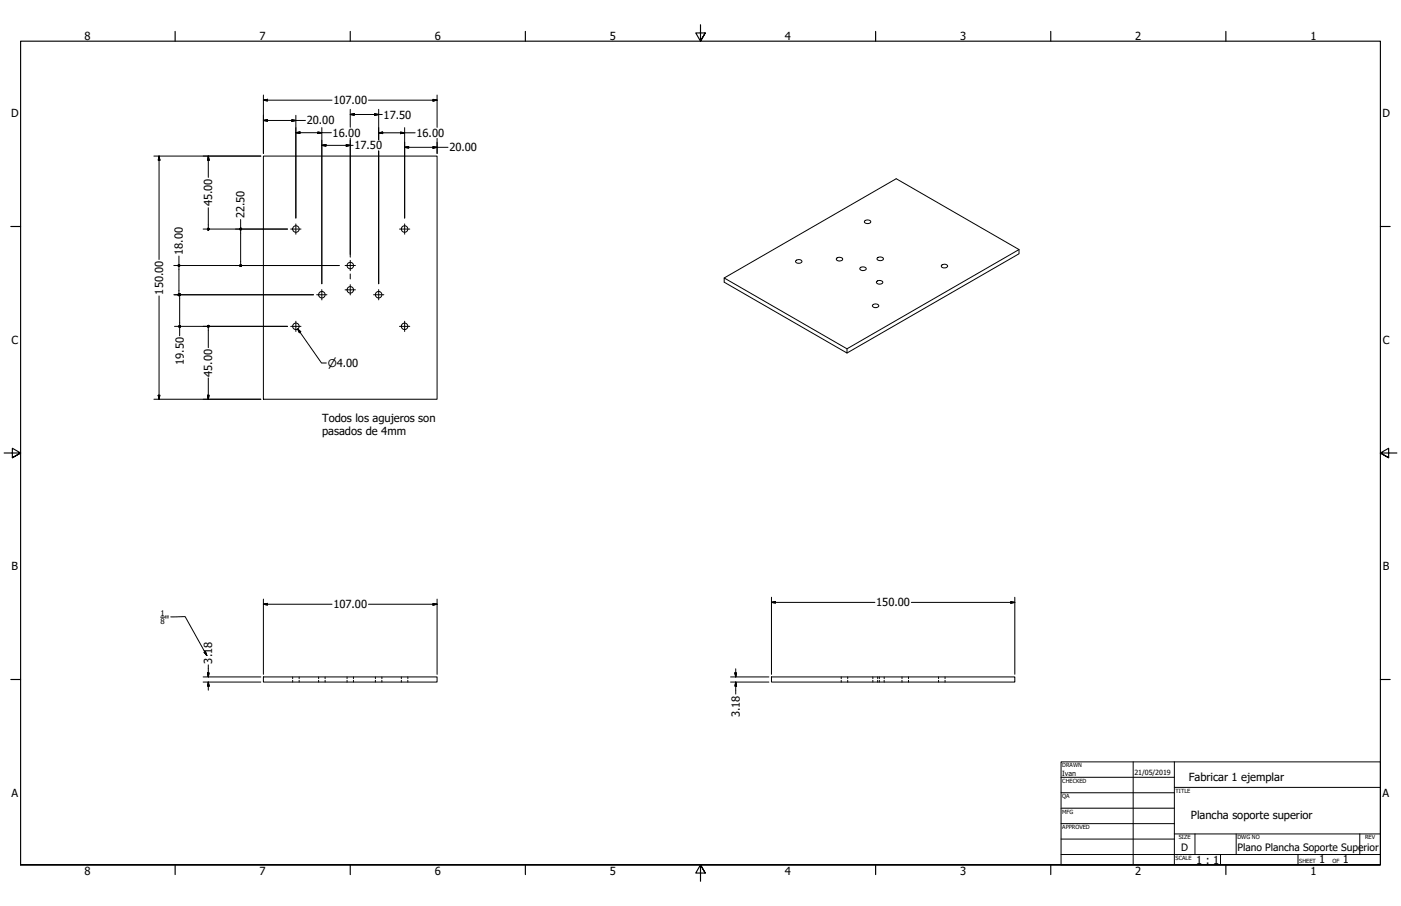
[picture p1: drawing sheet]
<svg xmlns="http://www.w3.org/2000/svg" width="864mm" height="559mm" viewBox="0 0 864 559" stroke-linecap="round" stroke-linejoin="round" font-family="sans-serif">
<!-- layer: Visible (ANSI) -->
<g fill="none" stroke="#000" stroke-width=".62">
<path d="M162 96h107v150h-107zM533 136a1.9 1.9 0 0 1 2-1 1.9 1.9 0 0 1 1 2l-2 1zM516 159h2l1 1a1.9 1.9 0 0 1-2 1 1.9 1.9 0 0 1-1-2zM541 159l2-1 2 1a1.9 1.9 0 0 1-2 2 1.9 1.9 0 0 1-2-2zM628 154l-106 61v3l-76-44v-3l76 44M446 171l106-61 76 44v3l-106 61M490 161a1.9 1.9 0 0 1 3-1 1.9 1.9 0 0 1 1 2h-3zM531 165h1h2a2 2 0 0 1-2 2 2 2 0 0 1-2-2zM540 174l2-1 2 1a1.9 1.9 0 0 1-2 1 1.9 1.9 0 0 1-2-1zM580 164a1.9 1.9 0 0 1 2-1 1.9 1.9 0 0 1 2 2h-3zM538 188a1.9 1.9 0 0 1 2-1 1.9 1.9 0 0 1 1 2l-2 1-1-1zM162 418h107v3h-107z"/>
<path d="M476 418h150v3h-150z"/>
<circle cx="182" cy="141" r="2"/>
<circle cx="249" cy="141" r="2"/>
<circle cx="216" cy="164" r="2"/>
<circle cx="216" cy="179" r="2"/>
<circle cx="198" cy="182" r="2"/>
<circle cx="233" cy="182" r="2"/>
<circle cx="182" cy="201" r="2"/>
<circle cx="249" cy="201" r="2"/>
</g>
<!-- layer: Hidden (ANSI) -->
<g fill="none" stroke="#000" stroke-width=".62">
<path d="M180 418v1M180 420v1M184 418v1M184 420v1M196 418v1M196 420v1M200 418v1M200 420v1M214 418v1M214 420v1M218 418v1M218 420v1"/>
<path d="M231 418v1M231 420v1M235 418v1M235 420v1M247 418v1M247 420v1M251 418v1M251 420v1M519 418v1M519 420v1M523 418v1M523 420v1"/>
<path d="M538 418v1M538 420v1M541 418v1M541 420v1M542 418v1M542 420v1M545 418v1M545 420v1M556 418v1M556 420v1M560 418v1M560 420v1"/>
<path d="M579 418v1M579 420v1M583 418v1M583 420v1"/>
</g>
<!-- layer: Border (ANSI) -->
<g fill="none" stroke="#000" stroke-width=".7">
<path d="M108 19v6M216 19v6M324 19v6M432 15v10l-3-5h6l-3 5 3-5M540 19v6M648 19v6M756 19v6M7 140h6M851 140h6M3 279h10l-5-3v6l5-3-5 3M861 279h-10l5-3v6l-5-3 5 3M7 419h6"/>
<path d="M851 419h6M13 533v-508h838v508h-838h838M108 533v6M216 533v6M324 533v6M435 538l-3-5 3 5h-6l3-5v11M540 533v6M648 533v6M756 533v6"/>
</g>
<!-- layer: Title (ANSI) -->
<g fill="none" stroke="#000" stroke-width=".62">
<path d="M654 470h197v63h-197zM654 479h70M698 470v63M724 470v63M654 489h70M654 498h70M724 486h127M654 508h70M654 518h70M724 514h127M737 514v13M762 514v13"/>
<path d="M838 514v13M654 527h197M752 527v6M800 527v6"/>
</g>
<!-- layer: Dimension (ANSI) -->
<g fill="none" stroke="#000" stroke-width=".62">
<path d="M162 59v36M269 59v20M162 62l3-1v1zM162 74h3v1zM162 62h43M162 74h26M180 74h2l-2 1zM182 71v63M198 79v96M216 71l2-1v1zM216 67v11M216 71h20"/>
<path d="M227 62h42M231 70l2 1h-2zM233 67v19M249 79v55M267 61l2 1h-2zM95 96h66M98 96l1 3h-1zM98 96v64M128 96l1 3h-1zM128 96v13M182 82l3-1v1zM182 82h22"/>
<path d="M196 81l2 1h-2zM198 90l3-1v1zM198 90h20M213 89l3 1h-3zM216 85v74M233 82l3-1v1zM233 93v82M233 82h23M247 81l2 1h-2zM249 91l3-1v1zM249 91h27M267 90l2 1h-2z"/>
<path d="M269 85v10M128 128v13M148 135v6M110 158v6M125 141h52M148 142v21M107 164h102M110 164v17M216 169v3M98 182v64M107 182h86M111 182v19"/>
<path d="M108 201h69M111 201v6M128 202v12M184 203l1 2zM184 203l14 21h3M128 233v13M95 246h66M98 244h1l-1 2zM128 244h1l-1 2zM162 373l3-1v1zM162 373h43M162 370v46"/>
<path d="M227 373h42M267 372l2 1h-2zM269 370v46M476 372l2-1v1zM476 372h63M476 368v48M562 372h64M623 371l3 1h-3zM626 368v48M125 418h36M128 415h1l-1 3zM128 410v8"/>
<path d="M450 418h24M453 415h1v3zM454 412v6M125 421h36M128 421l1 2h-1zM128 421v5M450 421h24M454 421v2h-1zM454 421v7"/>
</g>
<g fill="#000" stroke="#000" stroke-width=".62">
<path d="M162 62l3-1zM162 62l3-1v1zM162 74h3zM162 74h3v1zM180 75l2-1zM180 74h2l-2 1zM216 71l2-1zM216 71l2-1v1zM231 71h2zM231 70l2 1h-2zM267 62h2zM267 61l2 1h-2z"/>
<path d="M98 96l1 3zM98 96l1 3h-1zM128 96l1 3zM128 96l1 3h-1zM182 82l3-1zM182 82l3-1v1zM196 82h2zM196 81l2 1h-2zM198 90l3-1zM198 90l3-1v1zM213 90h3zM213 89l3 1h-3z"/>
<path d="M233 82l3-1zM233 82l3-1v1zM247 82h2zM247 81l2 1h-2zM249 91l3-1zM249 91l3-1v1zM267 91h2zM267 90l2 1h-2zM129 141l-1 1zM128 141h1l-1 1zM128 141v1zM148 141v1z"/>
<path d="M148 141l1 1h-1zM148 141l1 1zM148 141h1zM110 163v1zM110 164v-1v1zM110 163l1 1h-1zM110 163l1 1zM110 163h1zM149 164h-1zM149 163l-1 1zM148 163h1l-1 1zM148 163v1z"/>
<path d="M110 182h1zM111 181l-1 1zM110 181h1l-1 1zM110 181v1zM110 182l1-1-1 1zM111 181v1h-1zM111 181v1zM111 201v1zM110 201h1v1zM110 201l1 1zM110 202h1zM128 201v1z"/>
<path d="M128 201l1 1h-1zM128 201l1 1zM128 201h1zM184 203l1 2zM98 244v2zM98 244h1l-1 2zM128 244v2zM128 244h1l-1 2zM162 373l3-1zM162 373l3-1v1zM267 373h2zM267 372l2 1h-2z"/>
<path d="M476 372l2-1zM476 372l2-1v1zM623 372h3zM623 371l3 1h-3zM128 415v3zM128 415h1l-1 3zM453 415l1 3zM453 415h1v3zM128 421l1 2zM128 421l1 2h-1zM454 421v2zM454 421v2h-1z"/>
</g>
<!-- layer: Center Mark (ANSI) -->
<g fill="none" stroke="#000" stroke-width=".62">
<path d="M182 138v6M249 138v6M179 141h7M246 141h7M198 179v6M213 179h6M213 164h6M216 176v6M216 161v6M233 179v6M182 198v6M195 182h7"/>
<path d="M230 182h7M249 198v6M179 201h7M246 201h7"/>
</g>
<!-- layer: Symbol (ANSI) -->
<path d="M99 381h3M105 380h9l14 24M126 402h1l1 2z" fill="none" stroke="#000" stroke-width=".62"/>
<path d="M126 402l2 2zM126 402h1l1 2z" fill="#000" stroke="#000" stroke-width=".62"/>
<g font-size="6.9">
<text x="52" y="24">8</text>
<text x="160" y="24">7</text>
<text x="268" y="24">6</text>
<text x="376" y="24">5</text>
<text x="484" y="24">4</text>
<text x="592" y="24">3</text>
<text x="700" y="24">2</text>
<text x="808" y="24">1</text>
<text x="205" y="64">107.00</text>
<text x="7" y="72">D</text>
<text x="189" y="77">20.00</text>
<text x="236" y="73">17.50</text>
<text x="852" y="72">D</text>
<text x="205" y="84">16.00</text>
<text x="257" y="84">16.00</text>
<text x="218" y="92">17.50</text>
<text x="277" y="93">20.00</text>
<text x="131" y="127" transform="rotate(-90 131 127)">45.00</text>
<text x="151" y="135" transform="rotate(-90 151 135)">22.50</text>
<text x="113" y="157" transform="rotate(-90 113 157)">18.00</text>
<text x="101" y="182" transform="rotate(-90 101 182)">150.00</text>
<text x="7" y="212">C</text>
<text x="852" y="212">C</text>
<text x="113" y="225" transform="rotate(-90 113 225)">19.50</text>
<text x="131" y="232" transform="rotate(-90 131 232)">45.00</text>
<text x="199" y="260">Todos los agujeros son</text>
<text x="199" y="269">pasados de 4mm</text>
<text x="7" y="352">B</text>
<text x="852" y="352">B</text>
<text x="205" y="375">107.00</text>
<text x="540" y="374">150.00</text>
<text x="102" y="385">&quot;</text>
<text x="131" y="409" transform="rotate(-90 131 409)">3.18</text>
<text x="456" y="442" transform="rotate(-90 456 442)">3.18</text>
<text x="733" y="482">Fabricar 1 ejemplar</text>
<text x="7" y="491">A</text>
<text x="852" y="491">A</text>
<text x="734" y="505">Plancha soporte superior</text>
<text x="737" y="533">1 : 1</text>
<text x="813" y="533">1</text>
<text x="828" y="533">1</text>
<text x="52" y="539">8</text>
<text x="160" y="539">7</text>
<text x="268" y="539">6</text>
<text x="376" y="539">5</text>
<text x="484" y="539">4</text>
<text x="592" y="539">3</text>
<text x="700" y="539">2</text>
<text x="808" y="539">1</text>
</g>
<text font-size="6.5" x="202" y="226">⌀4.00</text>
<g font-size="6.3">
<text x="728" y="525">D</text>
<text x="763" y="525">Plano Plancha Soporte Superior</text>
</g>
<g font-size="4.8">
<text x="99" y="380">1</text>
<text x="99" y="385">8</text>
</g>
<g font-size="4.4">
<text x="655" y="479">Ivan</text>
<text x="699" y="478">21/05/2019</text>
</g>
<g font-size="3.5">
<text x="655" y="473">DRAWN</text>
<text x="655" y="483">CHECKED</text>
<text x="725" y="489">TITLE</text>
<text x="655" y="492">QA</text>
<text x="655" y="502">MFG</text>
<text x="655" y="511">APPROVED</text>
<text x="727" y="518">SIZE</text>
<text x="763" y="518">DWG NO</text>
<text x="841" y="518">REV</text>
<text x="725" y="530">SCALE</text>
<text x="801" y="533">SHEET</text>
<text x="821" y="533">OF</text>
</g>
</svg>
